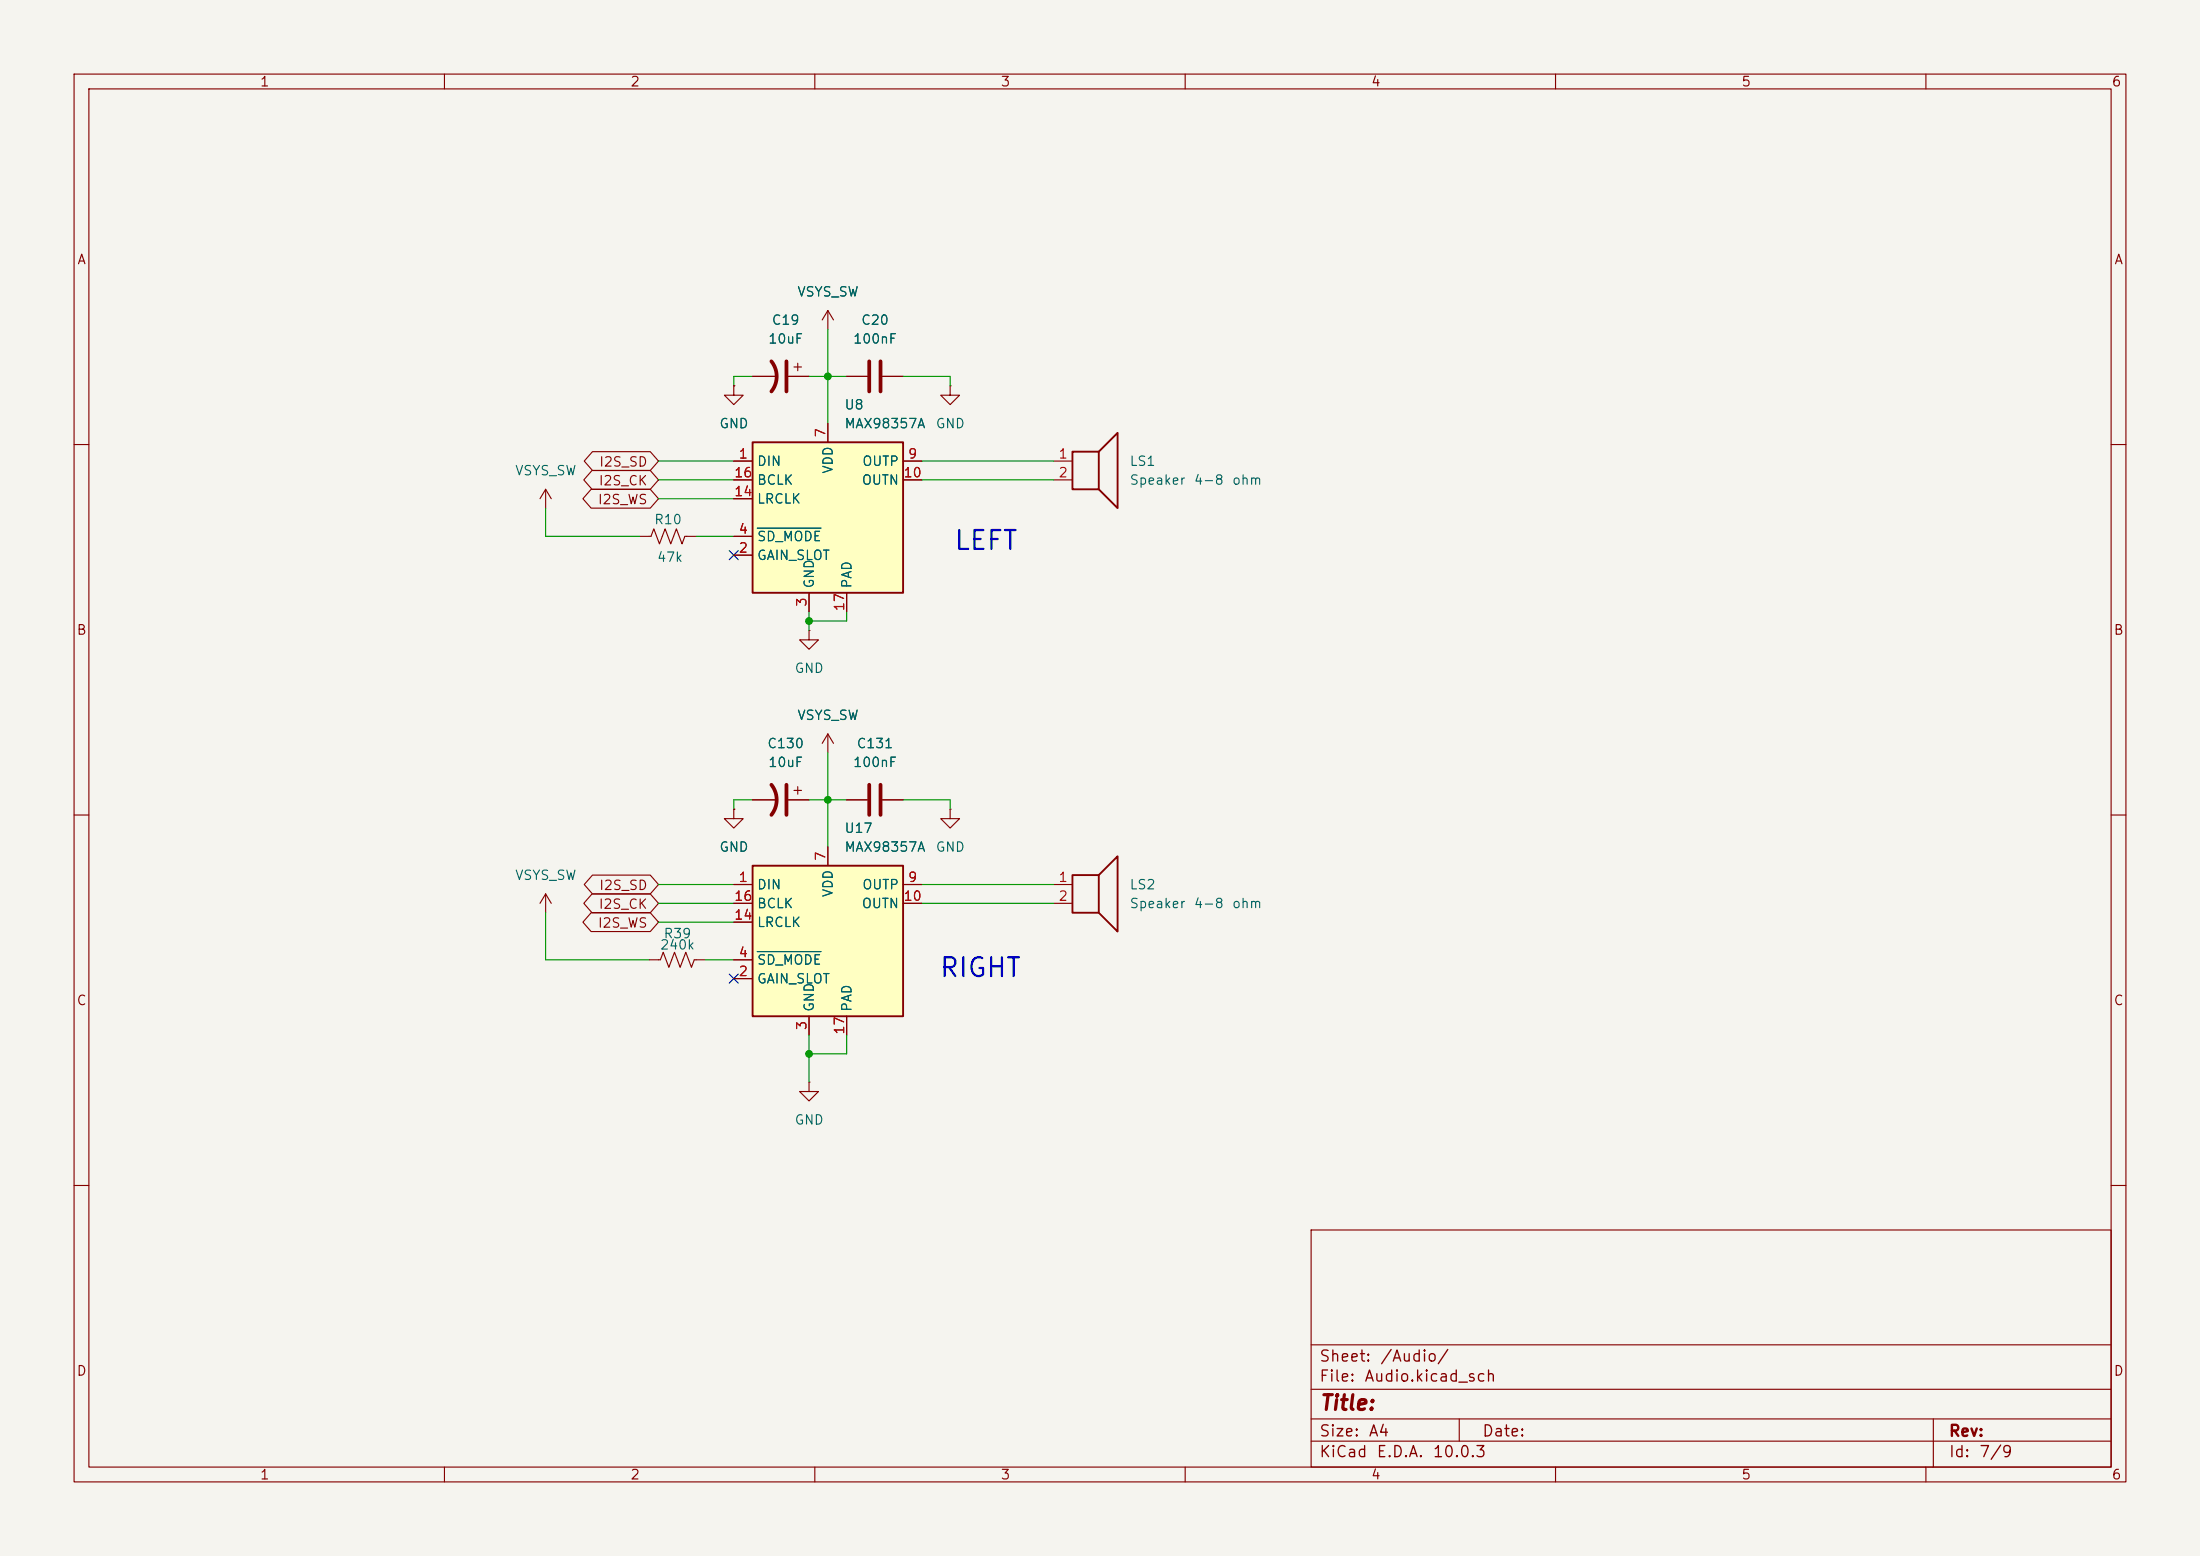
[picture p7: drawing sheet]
(kicad_sch
 (version 20260306)
 (generator "eeschema")
 (generator_version "10.0")
 (paper "A4")
 (lib_symbols
  (symbol "Audio:MAX98357A" (exclude_from_sim no) (in_bom yes) (on_board yes)
   (in_pos_files yes)
   (duplicate_pin_numbers_are_jumpers no)
   (property "Reference" "U" (at -8.89 11.43 0) (show_name no) (do_not_autoplace no) (effects (font (size 1.27 1.27))))
   (property "Value" "MAX98357A" (at 10.16 11.43 0) (show_name no) (do_not_autoplace no) (effects (font (size 1.27 1.27))))
   (property "Footprint" "Package_DFN_QFN:TQFN-16-1EP_3x3mm_P0.5mm_EP1.23x1.23mm" (at -1.27 -2.54 0) (show_name no) (do_not_autoplace no) (hide yes) (effects (font (size 1.27 1.27))))
   (property "Datasheet" "https://www.analog.com/media/en/technical-documentation/data-sheets/MAX98357A-MAX98357B.pdf" (at 0 -2.54 0) (show_name no) (do_not_autoplace no) (hide yes) (effects (font (size 1.27 1.27))))
   (property "Description" "Mono DAC with amplifier, I2S, PCM, TDM, 32-bit, 96khz, 3.2W, TQFP-16" (at 0 0 0) (show_name no) (do_not_autoplace no) (hide yes) (effects (font (size 1.27 1.27))))
   (symbol "MAX98357A_1_1"
    (rectangle (start -10.16 10.16) (end 10.16 -10.16) (stroke (width 0.254) (type default)) (fill (type background)))
    (pin input line (at -12.7 7.62 0) (length 2.54) (name "DIN" (effects (font (size 1.27 1.27)))) (number "1" (effects (font (size 1.27 1.27)))))
    (pin passive line (at -12.7 -5.08 0) (length 2.54) (name "GAIN_SLOT" (effects (font (size 1.27 1.27)))) (number "2" (effects (font (size 1.27 1.27)))))
    (pin power_in line (at -2.54 -12.7 90) (length 2.54) (name "GND" (effects (font (size 1.27 1.27)))) (number "3" (effects (font (size 1.27 1.27)))))
    (pin input line (at -12.7 -2.54 0) (length 2.54) (name "~{SD_MODE}" (effects (font (size 1.27 1.27)))) (number "4" (effects (font (size 1.27 1.27)))))
    (pin no_connect line (at 10.16 2.54 180) (length 2.54) (hide yes) (name "NC" (effects (font (size 1.27 1.27)))) (number "5" (effects (font (size 1.27 1.27)))))
    (pin no_connect line (at 10.16 0 180) (length 2.54) (hide yes) (name "NC" (effects (font (size 1.27 1.27)))) (number "6" (effects (font (size 1.27 1.27)))))
    (pin power_in line (at 0 12.7 270) (length 2.54) (name "VDD" (effects (font (size 1.27 1.27)))) (number "7" (effects (font (size 1.27 1.27)))))
    (pin passive line (at 0 12.7 270) (length 2.54) (hide yes) (name "VDD" (effects (font (size 1.27 1.27)))) (number "8" (effects (font (size 1.27 1.27)))))
    (pin output line (at 12.7 7.62 180) (length 2.54) (name "OUTP" (effects (font (size 1.27 1.27)))) (number "9" (effects (font (size 1.27 1.27)))))
    (pin output line (at 12.7 5.08 180) (length 2.54) (name "OUTN" (effects (font (size 1.27 1.27)))) (number "10" (effects (font (size 1.27 1.27)))))
    (pin passive line (at -2.54 -12.7 90) (length 2.54) (hide yes) (name "GND" (effects (font (size 1.27 1.27)))) (number "11" (effects (font (size 1.27 1.27)))))
    (pin no_connect line (at 10.16 -5.08 180) (length 2.54) (hide yes) (name "NC" (effects (font (size 1.27 1.27)))) (number "12" (effects (font (size 1.27 1.27)))))
    (pin no_connect line (at 10.16 -7.62 180) (length 2.54) (hide yes) (name "NC" (effects (font (size 1.27 1.27)))) (number "13" (effects (font (size 1.27 1.27)))))
    (pin input line (at -12.7 2.54 0) (length 2.54) (name "LRCLK" (effects (font (size 1.27 1.27)))) (number "14" (effects (font (size 1.27 1.27)))))
    (pin passive line (at -2.54 -12.7 90) (length 2.54) (hide yes) (name "GND" (effects (font (size 1.27 1.27)))) (number "15" (effects (font (size 1.27 1.27)))))
    (pin input line (at -12.7 5.08 0) (length 2.54) (name "BCLK" (effects (font (size 1.27 1.27)))) (number "16" (effects (font (size 1.27 1.27)))))
    (pin unspecified line (at 2.54 -12.7 90) (length 2.54) (name "PAD" (effects (font (size 1.27 1.27)))) (number "17" (effects (font (size 1.27 1.27))))))
   (embedded_fonts no))
  (symbol "Device:C"
   (pin_numbers (hide yes))
   (pin_names
    (offset 0.254)) (exclude_from_sim no) (in_bom yes) (on_board yes)
   (in_pos_files yes)
   (duplicate_pin_numbers_are_jumpers no)
   (property "Reference" "C" (at 0.635 2.54 0) (show_name no) (do_not_autoplace no) (effects (font (size 1.27 1.27)) (justify left)))
   (property "Value" "C" (at 0.635 -2.54 0) (show_name no) (do_not_autoplace no) (effects (font (size 1.27 1.27)) (justify left)))
   (property "Footprint" "" (at 0.9652 -3.81 0) (show_name no) (do_not_autoplace no) (hide yes) (effects (font (size 1.27 1.27))))
   (property "Datasheet" "" (at 0 0 0) (show_name no) (do_not_autoplace no) (hide yes) (effects (font (size 1.27 1.27))))
   (property "Description" "Unpolarized capacitor" (at 0 0 0) (show_name no) (do_not_autoplace no) (hide yes) (effects (font (size 1.27 1.27))))
   (symbol "C_0_1"
    (polyline (pts (xy -2.032 0.762) (xy 2.032 0.762)) (stroke (width 0.508) (type default)) (fill (type none)))
    (polyline (pts (xy -2.032 -0.762) (xy 2.032 -0.762)) (stroke (width 0.508) (type default)) (fill (type none))))
   (symbol "C_1_1"
    (pin passive line (at 0 3.81 270) (length 2.794) (name "" (effects (font (size 1.27 1.27)))) (number "1" (effects (font (size 1.27 1.27)))))
    (pin passive line (at 0 -3.81 90) (length 2.794) (name "" (effects (font (size 1.27 1.27)))) (number "2" (effects (font (size 1.27 1.27))))))
   (embedded_fonts no))
  (symbol "Device:C_Polarized_US"
   (pin_numbers (hide yes))
   (pin_names
    (offset 0.254) (hide yes)) (exclude_from_sim no) (in_bom yes) (on_board yes)
   (in_pos_files yes)
   (duplicate_pin_numbers_are_jumpers no)
   (property "Reference" "C" (at 0.635 2.54 0) (show_name no) (do_not_autoplace no) (effects (font (size 1.27 1.27)) (justify left)))
   (property "Value" "C_Polarized_US" (at 0.635 -2.54 0) (show_name no) (do_not_autoplace no) (effects (font (size 1.27 1.27)) (justify left)))
   (property "Footprint" "" (at 0 0 0) (show_name no) (do_not_autoplace no) (hide yes) (effects (font (size 1.27 1.27))))
   (property "Datasheet" "" (at 0 0 0) (show_name no) (do_not_autoplace no) (hide yes) (effects (font (size 1.27 1.27))))
   (property "Description" "Polarized capacitor, US symbol" (at 0 0 0) (show_name no) (do_not_autoplace no) (hide yes) (effects (font (size 1.27 1.27))))
   (symbol "C_Polarized_US_0_1"
    (polyline (pts (xy -2.032 0.762) (xy 2.032 0.762)) (stroke (width 0.508) (type default)) (fill (type none)))
    (polyline (pts (xy -1.778 2.286) (xy -0.762 2.286)) (stroke (width 0) (type default)) (fill (type none)))
    (polyline (pts (xy -1.27 1.778) (xy -1.27 2.794)) (stroke (width 0) (type default)) (fill (type none)))
    (arc (start -2.032 -1.27) (mid 0 -0.5572) (end 2.032 -1.27) (stroke (width 0.508) (type default)) (fill (type none))))
   (symbol "C_Polarized_US_1_1"
    (pin passive line (at 0 3.81 270) (length 2.794) (name "" (effects (font (size 1.27 1.27)))) (number "1" (effects (font (size 1.27 1.27)))))
    (pin passive line (at 0 -3.81 90) (length 3.302) (name "" (effects (font (size 1.27 1.27)))) (number "2" (effects (font (size 1.27 1.27))))))
   (embedded_fonts no))
  (symbol "Device:R_US"
   (pin_numbers (hide yes))
   (pin_names
    (offset 0)) (exclude_from_sim no) (in_bom yes) (on_board yes)
   (in_pos_files yes)
   (duplicate_pin_numbers_are_jumpers no)
   (property "Reference" "R" (at 2.54 0 90) (show_name no) (do_not_autoplace no) (effects (font (size 1.27 1.27))))
   (property "Value" "R_US" (at -2.54 0 90) (show_name no) (do_not_autoplace no) (effects (font (size 1.27 1.27))))
   (property "Footprint" "" (at 1.016 -0.254 90) (show_name no) (do_not_autoplace no) (hide yes) (effects (font (size 1.27 1.27))))
   (property "Datasheet" "" (at 0 0 0) (show_name no) (do_not_autoplace no) (hide yes) (effects (font (size 1.27 1.27))))
   (property "Description" "Resistor, US symbol" (at 0 0 0) (show_name no) (do_not_autoplace no) (hide yes) (effects (font (size 1.27 1.27))))
   (symbol "R_US_0_1"
    (polyline (pts (xy 0 2.286) (xy 0 2.54)) (stroke (width 0) (type default)) (fill (type none)))
    (polyline (pts (xy 0 2.286) (xy 1.016 1.905) (xy 0 1.524) (xy -1.016 1.143) (xy 0 0.762)) (stroke (width 0) (type default)) (fill (type none)))
    (polyline (pts (xy 0 0.762) (xy 1.016 0.381) (xy 0 0) (xy -1.016 -0.381) (xy 0 -0.762)) (stroke (width 0) (type default)) (fill (type none)))
    (polyline (pts (xy 0 -0.762) (xy 1.016 -1.143) (xy 0 -1.524) (xy -1.016 -1.905) (xy 0 -2.286)) (stroke (width 0) (type default)) (fill (type none)))
    (polyline (pts (xy 0 -2.286) (xy 0 -2.54)) (stroke (width 0) (type default)) (fill (type none))))
   (symbol "R_US_1_1"
    (pin passive line (at 0 3.81 270) (length 1.27) (name "" (effects (font (size 1.27 1.27)))) (number "1" (effects (font (size 1.27 1.27)))))
    (pin passive line (at 0 -3.81 90) (length 1.27) (name "" (effects (font (size 1.27 1.27)))) (number "2" (effects (font (size 1.27 1.27))))))
   (embedded_fonts no))
  (symbol "Device:Speaker"
   (pin_names
    (offset 0) (hide yes)) (exclude_from_sim no) (in_bom yes) (on_board yes)
   (in_pos_files yes)
   (duplicate_pin_numbers_are_jumpers no)
   (property "Reference" "LS" (at 1.27 5.715 0) (show_name no) (do_not_autoplace no) (effects (font (size 1.27 1.27)) (justify right)))
   (property "Value" "Speaker" (at 1.27 3.81 0) (show_name no) (do_not_autoplace no) (effects (font (size 1.27 1.27)) (justify right)))
   (property "Footprint" "" (at 0 -5.08 0) (show_name no) (do_not_autoplace no) (hide yes) (effects (font (size 1.27 1.27))))
   (property "Datasheet" "" (at -0.254 -1.27 0) (show_name no) (do_not_autoplace no) (hide yes) (effects (font (size 1.27 1.27))))
   (property "Description" "Speaker" (at 0 0 0) (show_name no) (do_not_autoplace no) (hide yes) (effects (font (size 1.27 1.27))))
   (symbol "Speaker_0_0"
    (rectangle (start -2.54 1.27) (end 1.016 -3.81) (stroke (width 0.254) (type default)) (fill (type none)))
    (polyline (pts (xy 1.016 1.27) (xy 3.556 3.81) (xy 3.556 -6.35) (xy 1.016 -3.81)) (stroke (width 0.254) (type default)) (fill (type none))))
   (symbol "Speaker_1_1"
    (pin input line (at -5.08 0 0) (length 2.54) (name "1" (effects (font (size 1.27 1.27)))) (number "1" (effects (font (size 1.27 1.27)))))
    (pin input line (at -5.08 -2.54 0) (length 2.54) (name "2" (effects (font (size 1.27 1.27)))) (number "2" (effects (font (size 1.27 1.27))))))
   (embedded_fonts no))
  (symbol "PCM_4ms_Power-symbol:+3.3V"
   (power global)
   (pin_names
    (offset 0)) (exclude_from_sim no) (in_bom yes) (on_board yes)
   (in_pos_files yes)
   (duplicate_pin_numbers_are_jumpers no)
   (property "Reference" "#PWR" (at 0 -3.81 0) (show_name no) (do_not_autoplace no) (hide yes) (effects (font (size 1.27 1.27))))
   (property "Value" "+3.3V" (at 0 3.556 0) (show_name no) (do_not_autoplace no) (effects (font (size 1.27 1.27))))
   (property "Footprint" "" (at 0 0 0) (show_name no) (do_not_autoplace no) (hide yes) (effects (font (size 1.27 1.27))))
   (property "Datasheet" "" (at 0 0 0) (show_name no) (do_not_autoplace no) (hide yes) (effects (font (size 1.27 1.27))))
   (property "Description" "" (at 0 0 0) (show_name no) (do_not_autoplace no) (hide yes) (effects (font (size 1.27 1.27))))
   (symbol "+3.3V_0_1"
    (polyline (pts (xy -0.762 1.27) (xy 0 2.54)) (stroke (width 0) (type default)) (fill (type none)))
    (polyline (pts (xy 0 2.54) (xy 0.762 1.27)) (stroke (width 0) (type default)) (fill (type none)))
    (polyline (pts (xy 0 0) (xy 0 2.54)) (stroke (width 0) (type default)) (fill (type none))))
   (symbol "+3.3V_1_1"
    (pin power_in line (at 0 0 90) (length 0) (hide yes) (name "+3V3" (effects (font (size 1.27 1.27)))) (number "1" (effects (font (size 1.27 1.27))))))
   (embedded_fonts no))
  (symbol "power:GND"
   (power global)
   (pin_numbers (hide yes))
   (pin_names
    (offset 0) (hide yes)) (exclude_from_sim no) (in_bom yes) (on_board yes)
   (in_pos_files yes)
   (duplicate_pin_numbers_are_jumpers no)
   (property "Reference" "#PWR" (at 0 -6.35 0) (show_name no) (do_not_autoplace no) (hide yes) (effects (font (size 1.27 1.27))))
   (property "Value" "GND" (at 0 -3.81 0) (show_name no) (do_not_autoplace no) (effects (font (size 1.27 1.27))))
   (property "Footprint" "" (at 0 0 0) (show_name no) (do_not_autoplace no) (hide yes) (effects (font (size 1.27 1.27))))
   (property "Datasheet" "" (at 0 0 0) (show_name no) (do_not_autoplace no) (hide yes) (effects (font (size 1.27 1.27))))
   (property "Description" "Power symbol creates a global label with name \"GND\" , ground" (at 0 0 0) (show_name no) (do_not_autoplace no) (hide yes) (effects (font (size 1.27 1.27))))
   (symbol "GND_0_1"
    (polyline (pts (xy 0 0) (xy 0 -1.27) (xy 1.27 -1.27) (xy 0 -2.54) (xy -1.27 -1.27) (xy 0 -1.27)) (stroke (width 0) (type default)) (fill (type none))))
   (symbol "GND_1_1"
    (pin power_in line (at 0 0 270) (length 0) (name "" (effects (font (size 1.27 1.27)))) (number "1" (effects (font (size 1.27 1.27))))))
   (embedded_fonts no)))
 (text "RIGHT"
  (exclude_from_sim no)
  (at 132.08 130.81 0)
  (effects (font (size 2.54 2.54))))
 (text "LEFT"
  (exclude_from_sim no)
  (at 132.842 73.152 0)
  (effects (font (size 2.54 2.54))))
 (junction
  (at 111.76 50.8)
  (diameter 0)
  (color 0 0 0 0))
 (junction
  (at 109.22 142.24)
  (diameter 0)
  (color 0 0 0 0))
 (junction
  (at 109.22 83.82)
  (diameter 0)
  (color 0 0 0 0))
 (junction
  (at 111.76 107.95)
  (diameter 0)
  (color 0 0 0 0))
 (no_connect
  (at 99.06 132.08))
 (no_connect
  (at 99.06 74.93))
 (wire
  (pts (xy 93.98 72.39) (xy 99.06 72.39))
  (stroke (width 0) (type default)))
 (wire
  (pts (xy 101.6 50.8) (xy 99.06 50.8))
  (stroke (width 0) (type default)))
 (wire
  (pts (xy 124.46 119.38) (xy 142.24 119.38))
  (stroke (width 0) (type default)))
 (wire
  (pts (xy 95.25 129.54) (xy 99.06 129.54))
  (stroke (width 0) (type default)))
 (wire
  (pts (xy 111.76 50.8) (xy 111.76 57.15))
  (stroke (width 0) (type default)))
 (wire
  (pts (xy 99.06 107.95) (xy 99.06 109.22))
  (stroke (width 0) (type default)))
 (wire
  (pts (xy 73.66 123.19) (xy 73.66 129.54))
  (stroke (width 0) (type default)))
 (wire
  (pts (xy 86.36 72.39) (xy 73.66 72.39))
  (stroke (width 0) (type default)))
 (wire
  (pts (xy 128.27 50.8) (xy 128.27 52.07))
  (stroke (width 0) (type default)))
 (wire
  (pts (xy 121.92 107.95) (xy 128.27 107.95))
  (stroke (width 0) (type default)))
 (wire
  (pts (xy 88.9 64.77) (xy 99.06 64.77))
  (stroke (width 0) (type default)))
 (wire
  (pts (xy 124.46 121.92) (xy 142.24 121.92))
  (stroke (width 0) (type default)))
 (wire
  (pts (xy 114.3 142.24) (xy 109.22 142.24))
  (stroke (width 0) (type default)))
 (wire
  (pts (xy 101.6 107.95) (xy 99.06 107.95))
  (stroke (width 0) (type default)))
 (wire
  (pts (xy 88.9 62.23) (xy 99.06 62.23))
  (stroke (width 0) (type default)))
 (wire
  (pts (xy 109.22 142.24) (xy 109.22 146.05))
  (stroke (width 0) (type default)))
 (wire
  (pts (xy 88.9 121.92) (xy 99.06 121.92))
  (stroke (width 0) (type default)))
 (wire
  (pts (xy 109.22 107.95) (xy 111.76 107.95))
  (stroke (width 0) (type default)))
 (wire
  (pts (xy 88.9 119.38) (xy 99.06 119.38))
  (stroke (width 0) (type default)))
 (wire
  (pts (xy 88.9 124.46) (xy 99.06 124.46))
  (stroke (width 0) (type default)))
 (wire
  (pts (xy 114.3 139.7) (xy 114.3 142.24))
  (stroke (width 0) (type default)))
 (wire
  (pts (xy 121.92 50.8) (xy 128.27 50.8))
  (stroke (width 0) (type default)))
 (wire
  (pts (xy 88.9 67.31) (xy 99.06 67.31))
  (stroke (width 0) (type default)))
 (wire
  (pts (xy 109.22 50.8) (xy 111.76 50.8))
  (stroke (width 0) (type default)))
 (wire
  (pts (xy 124.46 62.23) (xy 142.24 62.23))
  (stroke (width 0) (type default)))
 (wire
  (pts (xy 124.46 64.77) (xy 142.24 64.77))
  (stroke (width 0) (type default)))
 (wire
  (pts (xy 111.76 107.95) (xy 111.76 114.3))
  (stroke (width 0) (type default)))
 (wire
  (pts (xy 111.76 101.6) (xy 111.76 107.95))
  (stroke (width 0) (type default)))
 (wire
  (pts (xy 111.76 44.45) (xy 111.76 50.8))
  (stroke (width 0) (type default)))
 (wire
  (pts (xy 109.22 83.82) (xy 109.22 85.09))
  (stroke (width 0) (type default)))
 (wire
  (pts (xy 109.22 82.55) (xy 109.22 83.82))
  (stroke (width 0) (type default)))
 (wire
  (pts (xy 73.66 68.58) (xy 73.66 72.39))
  (stroke (width 0) (type default)))
 (wire
  (pts (xy 111.76 50.8) (xy 114.3 50.8))
  (stroke (width 0) (type default)))
 (wire
  (pts (xy 109.22 139.7) (xy 109.22 142.24))
  (stroke (width 0) (type default)))
 (wire
  (pts (xy 128.27 107.95) (xy 128.27 109.22))
  (stroke (width 0) (type default)))
 (wire
  (pts (xy 99.06 50.8) (xy 99.06 52.07))
  (stroke (width 0) (type default)))
 (wire
  (pts (xy 111.76 107.95) (xy 114.3 107.95))
  (stroke (width 0) (type default)))
 (wire
  (pts (xy 114.3 83.82) (xy 109.22 83.82))
  (stroke (width 0) (type default)))
 (wire
  (pts (xy 87.63 129.54) (xy 73.66 129.54))
  (stroke (width 0) (type default)))
 (wire
  (pts (xy 114.3 82.55) (xy 114.3 83.82))
  (stroke (width 0) (type default)))
 (global_label "I2S_CK"
  (shape bidirectional)
  (at 88.9 64.77 180)
  (fields_autoplaced yes)
  (effects (font (size 1.27 1.27)) (justify right))
  (property "Intersheetrefs" "${INTERSHEET_REFS}" (at 78.2721 64.77 0) (hide yes) (show_name no) (do_not_autoplace no) (effects (font (size 1.27 1.27)) (justify right))))
 (global_label "I2S_SD"
  (shape bidirectional)
  (at 88.9 119.38 180)
  (fields_autoplaced yes)
  (effects (font (size 1.27 1.27)) (justify right))
  (property "Intersheetrefs" "${INTERSHEET_REFS}" (at 78.3326 119.38 0) (hide yes) (show_name no) (do_not_autoplace no) (effects (font (size 1.27 1.27)) (justify right))))
 (global_label "I2S_SD"
  (shape bidirectional)
  (at 88.9 62.23 180)
  (fields_autoplaced yes)
  (effects (font (size 1.27 1.27)) (justify right))
  (property "Intersheetrefs" "${INTERSHEET_REFS}" (at 78.3326 62.23 0) (hide yes) (show_name no) (do_not_autoplace no) (effects (font (size 1.27 1.27)) (justify right))))
 (global_label "I2S_WS"
  (shape bidirectional)
  (at 88.9 67.31 180)
  (fields_autoplaced yes)
  (effects (font (size 1.27 1.27)) (justify right))
  (property "Intersheetrefs" "${INTERSHEET_REFS}" (at 78.1512 67.31 0) (hide yes) (show_name no) (do_not_autoplace no) (effects (font (size 1.27 1.27)) (justify right))))
 (global_label "I2S_CK"
  (shape bidirectional)
  (at 88.9 121.92 180)
  (fields_autoplaced yes)
  (effects (font (size 1.27 1.27)) (justify right))
  (property "Intersheetrefs" "${INTERSHEET_REFS}" (at 78.2721 121.92 0) (hide yes) (show_name no) (do_not_autoplace no) (effects (font (size 1.27 1.27)) (justify right))))
 (global_label "I2S_WS"
  (shape bidirectional)
  (at 88.9 124.46 180)
  (fields_autoplaced yes)
  (effects (font (size 1.27 1.27)) (justify right))
  (property "Intersheetrefs" "${INTERSHEET_REFS}" (at 78.1512 124.46 0) (hide yes) (show_name no) (do_not_autoplace no) (effects (font (size 1.27 1.27)) (justify right))))
 (symbol
  (lib_id "Device:R_US")
  (at 90.17 72.39 90)
  (unit 1)
  (body_style 1)
  (exclude_from_sim no)
  (in_bom yes)
  (on_board yes)
  (in_pos_files yes)
  (dnp no)
  (property "Reference" "R10" (at 90.17 70.104 90) (show_name no) (do_not_autoplace no) (effects (font (size 1.27 1.27))))
  (property "Value" "47k" (at 90.424 75.184 90) (show_name no) (do_not_autoplace no) (effects (font (size 1.27 1.27))))
  (property "Footprint" "Resistor_SMD:R_0402_1005Metric" (at 90.424 71.374 90) (hide yes) (show_name no) (do_not_autoplace no) (effects (font (size 1.27 1.27))))
  (property "Datasheet" "" (at 90.17 72.39 0) (hide yes) (show_name no) (do_not_autoplace no) (effects (font (size 1.27 1.27))))
  (property "Description" "Resistor, US symbol" (at 90.17 72.39 0) (hide yes) (show_name no) (do_not_autoplace no) (effects (font (size 1.27 1.27))))
  (pin "1")
  (pin "2"))
 (symbol
  (lib_id "Device:C_Polarized_US")
  (at 105.41 50.8 270)
  (unit 1)
  (body_style 1)
  (exclude_from_sim no)
  (in_bom yes)
  (on_board yes)
  (in_pos_files yes)
  (dnp no)
  (fields_autoplaced yes)
  (property "Reference" "C19" (at 106.045 43.18 90) (show_name no) (do_not_autoplace no) (effects (font (size 1.27 1.27))))
  (property "Value" "10uF" (at 106.045 45.72 90) (show_name no) (do_not_autoplace no) (effects (font (size 1.27 1.27))))
  (property "Footprint" "Capacitor_SMD:C_0805_2012Metric" (at 105.41 50.8 0) (hide yes) (show_name no) (do_not_autoplace no) (effects (font (size 1.27 1.27))))
  (property "Datasheet" "" (at 105.41 50.8 0) (hide yes) (show_name no) (do_not_autoplace no) (effects (font (size 1.27 1.27))))
  (property "Description" "Polarized capacitor, US symbol" (at 105.41 50.8 0) (hide yes) (show_name no) (do_not_autoplace no) (effects (font (size 1.27 1.27))))
  (pin "1")
  (pin "2"))
 (symbol
  (lib_id "Device:Speaker")
  (at 147.32 62.23 0)
  (unit 1)
  (body_style 1)
  (exclude_from_sim no)
  (in_bom yes)
  (on_board yes)
  (in_pos_files yes)
  (dnp no)
  (fields_autoplaced yes)
  (property "Reference" "LS1" (at 152.4 62.2299 0) (show_name no) (do_not_autoplace no) (effects (font (size 1.27 1.27)) (justify left)))
  (property "Value" "Speaker 4-8 ohm" (at 152.4 64.7699 0) (show_name no) (do_not_autoplace no) (effects (font (size 1.27 1.27)) (justify left)))
  (property "Footprint" "Connector_TE-Connectivity:TE_440054-2_1x02_P2.00mm_Vertical" (at 147.32 67.31 0) (hide yes) (show_name no) (do_not_autoplace no) (effects (font (size 1.27 1.27))))
  (property "Datasheet" "" (at 147.066 63.5 0) (hide yes) (show_name no) (do_not_autoplace no) (effects (font (size 1.27 1.27))))
  (property "Description" "Speaker" (at 147.32 62.23 0) (hide yes) (show_name no) (do_not_autoplace no) (effects (font (size 1.27 1.27))))
  (pin "1")
  (pin "2"))
 (symbol
  (lib_id "Device:C")
  (at 118.11 50.8 270)
  (unit 1)
  (body_style 1)
  (exclude_from_sim no)
  (in_bom yes)
  (on_board yes)
  (in_pos_files yes)
  (dnp no)
  (fields_autoplaced yes)
  (property "Reference" "C20" (at 118.11 43.18 90) (show_name no) (do_not_autoplace no) (effects (font (size 1.27 1.27))))
  (property "Value" "100nF" (at 118.11 45.72 90) (show_name no) (do_not_autoplace no) (effects (font (size 1.27 1.27))))
  (property "Footprint" "Capacitor_SMD:C_0402_1005Metric" (at 114.3 51.7652 0) (hide yes) (show_name no) (do_not_autoplace no) (effects (font (size 1.27 1.27))))
  (property "Datasheet" "" (at 118.11 50.8 0) (hide yes) (show_name no) (do_not_autoplace no) (effects (font (size 1.27 1.27))))
  (property "Description" "Unpolarized capacitor" (at 118.11 50.8 0) (hide yes) (show_name no) (do_not_autoplace no) (effects (font (size 1.27 1.27))))
  (pin "2")
  (pin "1"))
 (symbol
  (lib_id "Device:C_Polarized_US")
  (at 105.41 107.95 270)
  (unit 1)
  (body_style 1)
  (exclude_from_sim no)
  (in_bom yes)
  (on_board yes)
  (in_pos_files yes)
  (dnp no)
  (fields_autoplaced yes)
  (property "Reference" "C130" (at 106.045 100.33 90) (show_name no) (do_not_autoplace no) (effects (font (size 1.27 1.27))))
  (property "Value" "10uF" (at 106.045 102.87 90) (show_name no) (do_not_autoplace no) (effects (font (size 1.27 1.27))))
  (property "Footprint" "Capacitor_SMD:C_0805_2012Metric" (at 105.41 107.95 0) (hide yes) (show_name no) (do_not_autoplace no) (effects (font (size 1.27 1.27))))
  (property "Datasheet" "" (at 105.41 107.95 0) (hide yes) (show_name no) (do_not_autoplace no) (effects (font (size 1.27 1.27))))
  (property "Description" "Polarized capacitor, US symbol" (at 105.41 107.95 0) (hide yes) (show_name no) (do_not_autoplace no) (effects (font (size 1.27 1.27))))
  (pin "1")
  (pin "2"))
 (symbol
  (lib_id "PCM_4ms_Power-symbol:+3.3V")
  (at 73.66 123.19 0)
  (unit 1)
  (body_style 1)
  (exclude_from_sim no)
  (in_bom yes)
  (on_board yes)
  (in_pos_files yes)
  (dnp no)
  (fields_autoplaced yes)
  (property "Reference" "#PWR0133" (at 73.66 127 0) (hide yes) (show_name no) (do_not_autoplace no) (effects (font (size 1.27 1.27))))
  (property "Value" "VSYS_SW" (at 73.66 118.11 0) (show_name no) (do_not_autoplace no) (effects (font (size 1.27 1.27))))
  (property "Footprint" "" (at 73.66 123.19 0) (hide yes) (show_name no) (do_not_autoplace no) (effects (font (size 1.27 1.27))))
  (property "Datasheet" "" (at 73.66 123.19 0) (hide yes) (show_name no) (do_not_autoplace no) (effects (font (size 1.27 1.27))))
  (property "Description" "" (at 73.66 123.19 0) (hide yes) (show_name no) (do_not_autoplace no) (effects (font (size 1.27 1.27))))
  (pin "1"))
 (symbol
  (lib_id "Audio:MAX98357A")
  (at 111.76 127 0)
  (unit 1)
  (body_style 1)
  (exclude_from_sim no)
  (in_bom yes)
  (on_board yes)
  (in_pos_files yes)
  (dnp no)
  (fields_autoplaced yes)
  (property "Reference" "U17" (at 113.9033 111.76 0) (show_name no) (do_not_autoplace no) (effects (font (size 1.27 1.27)) (justify left)))
  (property "Value" "MAX98357A" (at 113.9033 114.3 0) (show_name no) (do_not_autoplace no) (effects (font (size 1.27 1.27)) (justify left)))
  (property "Footprint" "Package_DFN_QFN:TQFN-16-1EP_3x3mm_P0.5mm_EP1.23x1.23mm" (at 110.49 129.54 0) (hide yes) (show_name no) (do_not_autoplace no) (effects (font (size 1.27 1.27))))
  (property "Datasheet" "https://www.analog.com/media/en/technical-documentation/data-sheets/MAX98357A-MAX98357B.pdf" (at 111.76 129.54 0) (hide yes) (show_name no) (do_not_autoplace no) (effects (font (size 1.27 1.27))))
  (property "Description" "Mono DAC with amplifier, I2S, PCM, TDM, 32-bit, 96khz, 3.2W, TQFP-16" (at 111.76 127 0) (hide yes) (show_name no) (do_not_autoplace no) (effects (font (size 1.27 1.27))))
  (pin "9")
  (pin "12")
  (pin "15")
  (pin "11")
  (pin "16")
  (pin "17")
  (pin "6")
  (pin "7")
  (pin "14")
  (pin "8")
  (pin "10")
  (pin "13")
  (pin "3")
  (pin "4")
  (pin "5")
  (pin "2")
  (pin "1"))
 (symbol
  (lib_id "PCM_4ms_Power-symbol:+3.3V")
  (at 111.76 44.45 0)
  (unit 1)
  (body_style 1)
  (exclude_from_sim no)
  (in_bom yes)
  (on_board yes)
  (in_pos_files yes)
  (dnp no)
  (fields_autoplaced yes)
  (property "Reference" "#PWR037" (at 111.76 48.26 0) (hide yes) (show_name no) (do_not_autoplace no) (effects (font (size 1.27 1.27))))
  (property "Value" "VSYS_SW" (at 111.76 39.37 0) (show_name no) (do_not_autoplace no) (effects (font (size 1.27 1.27))))
  (property "Footprint" "" (at 111.76 44.45 0) (hide yes) (show_name no) (do_not_autoplace no) (effects (font (size 1.27 1.27))))
  (property "Datasheet" "" (at 111.76 44.45 0) (hide yes) (show_name no) (do_not_autoplace no) (effects (font (size 1.27 1.27))))
  (property "Description" "" (at 111.76 44.45 0) (hide yes) (show_name no) (do_not_autoplace no) (effects (font (size 1.27 1.27))))
  (pin "1"))
 (symbol
  (lib_id "PCM_4ms_Power-symbol:+3.3V")
  (at 73.66 68.58 0)
  (unit 1)
  (body_style 1)
  (exclude_from_sim no)
  (in_bom yes)
  (on_board yes)
  (in_pos_files yes)
  (dnp no)
  (fields_autoplaced yes)
  (property "Reference" "#PWR036" (at 73.66 72.39 0) (hide yes) (show_name no) (do_not_autoplace no) (effects (font (size 1.27 1.27))))
  (property "Value" "VSYS_SW" (at 73.66 63.5 0) (show_name no) (do_not_autoplace no) (effects (font (size 1.27 1.27))))
  (property "Footprint" "" (at 73.66 68.58 0) (hide yes) (show_name no) (do_not_autoplace no) (effects (font (size 1.27 1.27))))
  (property "Datasheet" "" (at 73.66 68.58 0) (hide yes) (show_name no) (do_not_autoplace no) (effects (font (size 1.27 1.27))))
  (property "Description" "" (at 73.66 68.58 0) (hide yes) (show_name no) (do_not_autoplace no) (effects (font (size 1.27 1.27))))
  (pin "1"))
 (symbol
  (lib_id "PCM_4ms_Power-symbol:+3.3V")
  (at 111.76 101.6 0)
  (unit 1)
  (body_style 1)
  (exclude_from_sim no)
  (in_bom yes)
  (on_board yes)
  (in_pos_files yes)
  (dnp no)
  (fields_autoplaced yes)
  (property "Reference" "#PWR0131" (at 111.76 105.41 0) (hide yes) (show_name no) (do_not_autoplace no) (effects (font (size 1.27 1.27))))
  (property "Value" "VSYS_SW" (at 111.76 96.52 0) (show_name no) (do_not_autoplace no) (effects (font (size 1.27 1.27))))
  (property "Footprint" "" (at 111.76 101.6 0) (hide yes) (show_name no) (do_not_autoplace no) (effects (font (size 1.27 1.27))))
  (property "Datasheet" "" (at 111.76 101.6 0) (hide yes) (show_name no) (do_not_autoplace no) (effects (font (size 1.27 1.27))))
  (property "Description" "" (at 111.76 101.6 0) (hide yes) (show_name no) (do_not_autoplace no) (effects (font (size 1.27 1.27))))
  (pin "1"))
 (symbol
  (lib_id "Device:R_US")
  (at 91.44 129.54 90)
  (unit 1)
  (body_style 1)
  (exclude_from_sim no)
  (in_bom yes)
  (on_board yes)
  (in_pos_files yes)
  (dnp no)
  (property "Reference" "R39" (at 91.44 125.984 90) (show_name no) (do_not_autoplace no) (effects (font (size 1.27 1.27))))
  (property "Value" "240k" (at 91.44 127.508 90) (show_name no) (do_not_autoplace no) (effects (font (size 1.27 1.27))))
  (property "Footprint" "Resistor_SMD:R_0402_1005Metric" (at 91.694 128.524 90) (hide yes) (show_name no) (do_not_autoplace no) (effects (font (size 1.27 1.27))))
  (property "Datasheet" "" (at 91.44 129.54 0) (hide yes) (show_name no) (do_not_autoplace no) (effects (font (size 1.27 1.27))))
  (property "Description" "Resistor, US symbol" (at 91.44 129.54 0) (hide yes) (show_name no) (do_not_autoplace no) (effects (font (size 1.27 1.27))))
  (pin "1")
  (pin "2"))
 (symbol
  (lib_id "power:GND")
  (at 99.06 52.07 0)
  (unit 1)
  (body_style 1)
  (exclude_from_sim no)
  (in_bom yes)
  (on_board yes)
  (in_pos_files yes)
  (dnp no)
  (fields_autoplaced yes)
  (property "Reference" "#PWR038" (at 99.06 58.42 0) (hide yes) (show_name no) (do_not_autoplace no) (effects (font (size 1.27 1.27))))
  (property "Value" "GND" (at 99.06 57.15 0) (show_name no) (do_not_autoplace no) (effects (font (size 1.27 1.27))))
  (property "Footprint" "" (at 99.06 52.07 0) (hide yes) (show_name no) (do_not_autoplace no) (effects (font (size 1.27 1.27))))
  (property "Datasheet" "" (at 99.06 52.07 0) (hide yes) (show_name no) (do_not_autoplace no) (effects (font (size 1.27 1.27))))
  (property "Description" "Power symbol creates a global label with name \"GND\" , ground" (at 99.06 52.07 0) (hide yes) (show_name no) (do_not_autoplace no) (effects (font (size 1.27 1.27))))
  (pin "1"))
 (symbol
  (lib_id "power:GND")
  (at 99.06 109.22 0)
  (unit 1)
  (body_style 1)
  (exclude_from_sim no)
  (in_bom yes)
  (on_board yes)
  (in_pos_files yes)
  (dnp no)
  (fields_autoplaced yes)
  (property "Reference" "#PWR0130" (at 99.06 115.57 0) (hide yes) (show_name no) (do_not_autoplace no) (effects (font (size 1.27 1.27))))
  (property "Value" "GND" (at 99.06 114.3 0) (show_name no) (do_not_autoplace no) (effects (font (size 1.27 1.27))))
  (property "Footprint" "" (at 99.06 109.22 0) (hide yes) (show_name no) (do_not_autoplace no) (effects (font (size 1.27 1.27))))
  (property "Datasheet" "" (at 99.06 109.22 0) (hide yes) (show_name no) (do_not_autoplace no) (effects (font (size 1.27 1.27))))
  (property "Description" "Power symbol creates a global label with name \"GND\" , ground" (at 99.06 109.22 0) (hide yes) (show_name no) (do_not_autoplace no) (effects (font (size 1.27 1.27))))
  (pin "1"))
 (symbol
  (lib_id "Device:C")
  (at 118.11 107.95 270)
  (unit 1)
  (body_style 1)
  (exclude_from_sim no)
  (in_bom yes)
  (on_board yes)
  (in_pos_files yes)
  (dnp no)
  (fields_autoplaced yes)
  (property "Reference" "C131" (at 118.11 100.33 90) (show_name no) (do_not_autoplace no) (effects (font (size 1.27 1.27))))
  (property "Value" "100nF" (at 118.11 102.87 90) (show_name no) (do_not_autoplace no) (effects (font (size 1.27 1.27))))
  (property "Footprint" "Capacitor_SMD:C_0402_1005Metric" (at 114.3 108.9152 0) (hide yes) (show_name no) (do_not_autoplace no) (effects (font (size 1.27 1.27))))
  (property "Datasheet" "" (at 118.11 107.95 0) (hide yes) (show_name no) (do_not_autoplace no) (effects (font (size 1.27 1.27))))
  (property "Description" "Unpolarized capacitor" (at 118.11 107.95 0) (hide yes) (show_name no) (do_not_autoplace no) (effects (font (size 1.27 1.27))))
  (pin "2")
  (pin "1"))
 (symbol
  (lib_id "power:GND")
  (at 128.27 109.22 0)
  (unit 1)
  (body_style 1)
  (exclude_from_sim no)
  (in_bom yes)
  (on_board yes)
  (in_pos_files yes)
  (dnp no)
  (fields_autoplaced yes)
  (property "Reference" "#PWR0132" (at 128.27 115.57 0) (hide yes) (show_name no) (do_not_autoplace no) (effects (font (size 1.27 1.27))))
  (property "Value" "GND" (at 128.27 114.3 0) (show_name no) (do_not_autoplace no) (effects (font (size 1.27 1.27))))
  (property "Footprint" "" (at 128.27 109.22 0) (hide yes) (show_name no) (do_not_autoplace no) (effects (font (size 1.27 1.27))))
  (property "Datasheet" "" (at 128.27 109.22 0) (hide yes) (show_name no) (do_not_autoplace no) (effects (font (size 1.27 1.27))))
  (property "Description" "Power symbol creates a global label with name \"GND\" , ground" (at 128.27 109.22 0) (hide yes) (show_name no) (do_not_autoplace no) (effects (font (size 1.27 1.27))))
  (pin "1"))
 (symbol
  (lib_id "power:GND")
  (at 128.27 52.07 0)
  (unit 1)
  (body_style 1)
  (exclude_from_sim no)
  (in_bom yes)
  (on_board yes)
  (in_pos_files yes)
  (dnp no)
  (fields_autoplaced yes)
  (property "Reference" "#PWR039" (at 128.27 58.42 0) (hide yes) (show_name no) (do_not_autoplace no) (effects (font (size 1.27 1.27))))
  (property "Value" "GND" (at 128.27 57.15 0) (show_name no) (do_not_autoplace no) (effects (font (size 1.27 1.27))))
  (property "Footprint" "" (at 128.27 52.07 0) (hide yes) (show_name no) (do_not_autoplace no) (effects (font (size 1.27 1.27))))
  (property "Datasheet" "" (at 128.27 52.07 0) (hide yes) (show_name no) (do_not_autoplace no) (effects (font (size 1.27 1.27))))
  (property "Description" "Power symbol creates a global label with name \"GND\" , ground" (at 128.27 52.07 0) (hide yes) (show_name no) (do_not_autoplace no) (effects (font (size 1.27 1.27))))
  (pin "1"))
 (symbol
  (lib_id "Audio:MAX98357A")
  (at 111.76 69.85 0)
  (unit 1)
  (body_style 1)
  (exclude_from_sim no)
  (in_bom yes)
  (on_board yes)
  (in_pos_files yes)
  (dnp no)
  (fields_autoplaced yes)
  (property "Reference" "U8" (at 113.9033 54.61 0) (show_name no) (do_not_autoplace no) (effects (font (size 1.27 1.27)) (justify left)))
  (property "Value" "MAX98357A" (at 113.9033 57.15 0) (show_name no) (do_not_autoplace no) (effects (font (size 1.27 1.27)) (justify left)))
  (property "Footprint" "Package_DFN_QFN:TQFN-16-1EP_3x3mm_P0.5mm_EP1.23x1.23mm" (at 110.49 72.39 0) (hide yes) (show_name no) (do_not_autoplace no) (effects (font (size 1.27 1.27))))
  (property "Datasheet" "https://www.analog.com/media/en/technical-documentation/data-sheets/MAX98357A-MAX98357B.pdf" (at 111.76 72.39 0) (hide yes) (show_name no) (do_not_autoplace no) (effects (font (size 1.27 1.27))))
  (property "Description" "Mono DAC with amplifier, I2S, PCM, TDM, 32-bit, 96khz, 3.2W, TQFP-16" (at 111.76 69.85 0) (hide yes) (show_name no) (do_not_autoplace no) (effects (font (size 1.27 1.27))))
  (pin "9")
  (pin "12")
  (pin "15")
  (pin "11")
  (pin "16")
  (pin "17")
  (pin "6")
  (pin "7")
  (pin "14")
  (pin "8")
  (pin "10")
  (pin "13")
  (pin "3")
  (pin "4")
  (pin "5")
  (pin "2")
  (pin "1"))
 (symbol
  (lib_id "Device:Speaker")
  (at 147.32 119.38 0)
  (unit 1)
  (body_style 1)
  (exclude_from_sim no)
  (in_bom yes)
  (on_board yes)
  (in_pos_files yes)
  (dnp no)
  (fields_autoplaced yes)
  (property "Reference" "LS2" (at 152.4 119.3799 0) (show_name no) (do_not_autoplace no) (effects (font (size 1.27 1.27)) (justify left)))
  (property "Value" "Speaker 4-8 ohm" (at 152.4 121.9199 0) (show_name no) (do_not_autoplace no) (effects (font (size 1.27 1.27)) (justify left)))
  (property "Footprint" "Connector_TE-Connectivity:TE_440054-2_1x02_P2.00mm_Vertical" (at 147.32 124.46 0) (hide yes) (show_name no) (do_not_autoplace no) (effects (font (size 1.27 1.27))))
  (property "Datasheet" "" (at 147.066 120.65 0) (hide yes) (show_name no) (do_not_autoplace no) (effects (font (size 1.27 1.27))))
  (property "Description" "Speaker" (at 147.32 119.38 0) (hide yes) (show_name no) (do_not_autoplace no) (effects (font (size 1.27 1.27))))
  (pin "1")
  (pin "2"))
 (symbol
  (lib_id "power:GND")
  (at 109.22 85.09 0)
  (unit 1)
  (body_style 1)
  (exclude_from_sim no)
  (in_bom yes)
  (on_board yes)
  (in_pos_files yes)
  (dnp no)
  (fields_autoplaced yes)
  (property "Reference" "#PWR033" (at 109.22 91.44 0) (hide yes) (show_name no) (do_not_autoplace no) (effects (font (size 1.27 1.27))))
  (property "Value" "GND" (at 109.22 90.17 0) (show_name no) (do_not_autoplace no) (effects (font (size 1.27 1.27))))
  (property "Footprint" "" (at 109.22 85.09 0) (hide yes) (show_name no) (do_not_autoplace no) (effects (font (size 1.27 1.27))))
  (property "Datasheet" "" (at 109.22 85.09 0) (hide yes) (show_name no) (do_not_autoplace no) (effects (font (size 1.27 1.27))))
  (property "Description" "Power symbol creates a global label with name \"GND\" , ground" (at 109.22 85.09 0) (hide yes) (show_name no) (do_not_autoplace no) (effects (font (size 1.27 1.27))))
  (pin "1"))
 (symbol
  (lib_id "power:GND")
  (at 109.22 146.05 0)
  (unit 1)
  (body_style 1)
  (exclude_from_sim no)
  (in_bom yes)
  (on_board yes)
  (in_pos_files yes)
  (dnp no)
  (fields_autoplaced yes)
  (property "Reference" "#PWR0134" (at 109.22 152.4 0) (hide yes) (show_name no) (do_not_autoplace no) (effects (font (size 1.27 1.27))))
  (property "Value" "GND" (at 109.22 151.13 0) (show_name no) (do_not_autoplace no) (effects (font (size 1.27 1.27))))
  (property "Footprint" "" (at 109.22 146.05 0) (hide yes) (show_name no) (do_not_autoplace no) (effects (font (size 1.27 1.27))))
  (property "Datasheet" "" (at 109.22 146.05 0) (hide yes) (show_name no) (do_not_autoplace no) (effects (font (size 1.27 1.27))))
  (property "Description" "Power symbol creates a global label with name \"GND\" , ground" (at 109.22 146.05 0) (hide yes) (show_name no) (do_not_autoplace no) (effects (font (size 1.27 1.27))))
  (pin "1")))
